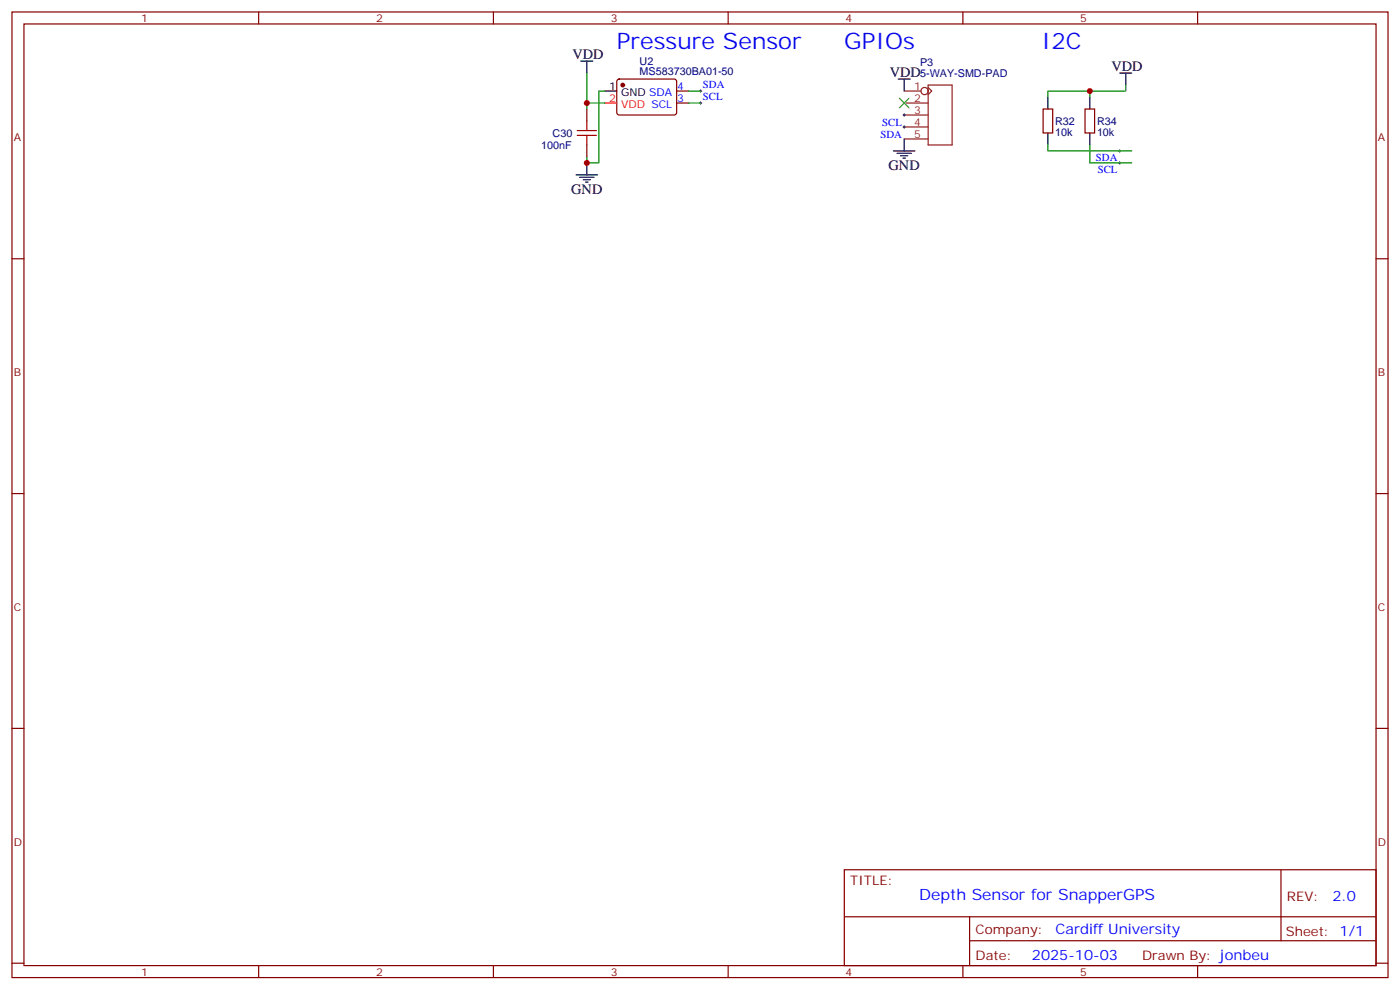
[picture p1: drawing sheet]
<svg xmlns="http://www.w3.org/2000/svg" width="412mm" height="292mm" viewBox="0 0 412 292" stroke-linecap="round" stroke-linejoin="round" font-family="sans-serif">
<g fill="none" stroke="#870000" stroke-width=".35">
<path d="M3.5 3.5h405.4v284.4h-405.4zM7.1 7.1h398.2v277.2h-398.2zM76.2 3.5v3.6M145.3 3.5v3.6M214.5 3.5v3.6M283.6 3.5v3.6M352.8 3.5v3.6M172.9 32.1v3.5M181.9 23.5l.5-.2h16.5l.4 .7v9.4l-.7 .5-16.5-.1-.4-.6v-9.2zM199.3 30.3h3.5M199.3 26.8h3.5M307.3 32.1h2.8v7.1h-2.8z"/>
<path d="M319.6 32.1h2.8v7.1h-2.8zM172.9 42.7v3.5M3.5 76.2h3.6M405.3 76.2h3.6M3.5 145.3h3.6M405.3 145.3h3.6M3.5 214.5h3.6M405.3 214.5h3.6M248.7 256.1h156.6v28.2h-156.6zM377.3 256.1v20.9M248.7 270h156.5M285.6 277h119.6"/>
<path d="M285.6 270v14.1M3.5 283.6h3.6M76.2 284.3v3.6M145.3 284.3v3.6M214.5 284.3v3.6M283.6 284.3v3.6M352.8 284.3v3.6M405.3 283.6h3.6"/>
</g>
<g fill="none" stroke="#000" stroke-width=".35">
<path d="M171.1 18h3.5M172.9 18v3.5M178.2 26.8h3.5M264.6 23.3h3.5M266.3 23.3v3.5M308.7 28.6v3.5M308.7 39.2v3.5M321 28.6v3.5M321 39.2v3.5M329.8 21.5h3.6M331.6 21.5v3.5M169.7 51.5h6.3"/>
<path d="M170.7 52.2h4.3M171.8 52.9h2.1M172.5 53.6h.7M172.9 48v3.5M263.2 44.4h6.3M264.2 45.2h4.3M265.3 45.9h2.1M266 46.6h.7M266.3 40.9v3.5"/>
</g>
<path d="M206 30.3h.7M206 26.8h.7M206.4 26.5v.7M206.4 30v.7M266 37.4h.7M266 33.9h.7M266.3 33.5v.7M266.3 37v.7M329.5 44.4h.7M329.5 48h.7M329.8 44.1v.7M329.8 47.6v.7" fill="none" stroke="#000" stroke-width=".29"/>
<path d="M172.9 30.3h5.3M172.9 21.5v10.6M178.2 26.8h-1.8v21.2h-3.5v-1.8M202.8 26.8h3.6M202.8 30.3h3.6M321 26.8v1.8M331.6 25v1.8h-22.9v1.8M308.7 42.7v1.7h24.7M321 42.7v5.3h12.4" fill="none" stroke="#008700" stroke-width=".35"/>
<path d="M170 39.9h5.7M170 38.5h5.7M172.9 35.6v2.9M172.9 39.9v2.8" fill="none" stroke="#a10000" stroke-width=".35"/>
<g fill="none" stroke="#8c2424" stroke-width=".35">
<path d="M266.3 26.8h5M266.3 30.3h7.1M266.3 33.9h7.1M266.3 37.4h7.1M273.4 25.8l1.1 1-1.1 1.1M273.4 25h7.1v17.7h-7.1zM266.3 40.9h7.1"/>
<circle cx="272.3" cy="26.8" r="1.06"/>
</g>
<circle cx="183.4" cy="25" r=".53" fill="#870000" stroke="#870000" stroke-width=".35"/>
<path d="M178.2 30.3h3.5" fill="none" stroke="#f00" stroke-width=".35"/>
<path d="M264.9 28.9l2.9 2.9M267.8 28.9l-2.9 2.9" fill="none" stroke="#3c3" stroke-width=".35"/>
<g fill="#c00">
<circle cx="321" cy="26.8" r=".88"/>
<circle cx="172.9" cy="48" r=".88"/>
<circle cx="172.9" cy="30.3" r=".88"/>
</g>
<g font-size="6.7" fill="#00f">
<text x="181.7" y="14.5">Pressure Sensor</text>
<text x="248.7" y="14.5">GPIOs</text>
<text x="306.9" y="14.5">I2C</text>
</g>
<text font-size="4.6" fill="#00f" x="270.8" y="265.1">Depth Sensor for SnapperGPS</text>
<g font-size="4.2">
<text x="168.6" y="17.3">VDD</text>
<text x="262.1" y="22.6">VDD</text>
<text x="327.4" y="20.8">VDD</text>
<text x="261.8" y="50.1">GND</text>
<text x="168.3" y="57.1">GND</text>
</g>
<g font-size="4.2" fill="#00f">
<text x="392.5" y="265.4">2.0</text>
<text x="310.9" y="274.9">Cardiff University</text>
<text x="304" y="282.7">2025-10-03</text>
</g>
<g font-size="3.9" fill="#800">
<text x="250.5" y="260.7">TITLE:</text>
<text x="379.1" y="265.4">REV:</text>
<text x="287.4" y="274.9">Company:</text>
<text x="378.7" y="275.5">Sheet: 1/1</text>
<text x="287.4" y="282.6">Date:</text>
<text x="336.4" y="282.7">Drawn By: jonbeu</text>
</g>
<g font-size="3.2" fill="#800">
<text x="41.6" y="6.5">1</text>
<text x="110.8" y="6.5">2</text>
<text x="179.9" y="6.5">3</text>
<text x="249.1" y="6.5">4</text>
<text x="318.2" y="6.5">5</text>
<text x="4.1" y="41.6">A</text>
<text x="405.9" y="41.6">A</text>
<text x="4.1" y="110.8">B</text>
<text x="405.9" y="110.8">B</text>
<text x="4.1" y="179.9">C</text>
<text x="405.9" y="179.9">C</text>
<text x="4.1" y="249.1">D</text>
<text x="405.9" y="249.1">D</text>
<text x="41.6" y="287.3">1</text>
<text x="110.8" y="287.3">2</text>
<text x="179.9" y="287.3">3</text>
<text x="249.1" y="287.3">4</text>
<text x="318.2" y="287.3">5</text>
</g>
<g font-size="3.2" fill="#000080">
<text x="188.4" y="22.2">MS583730BA01-50</text>
<text x="188.4" y="19.1">U2</text>
<text x="271" y="22.6">5-WAY-SMD-PAD</text>
<text x="271" y="19.4">P3</text>
<text x="162.8" y="40.3">C30</text>
<text x="310.8" y="40">10k</text>
<text x="310.8" y="36.8">R32</text>
<text x="323.1" y="40">10k</text>
<text x="323.1" y="36.8">R34</text>
<text x="159.4" y="43.9">100nF</text>
</g>
<g font-size="3.2">
<text x="179.5" y="26.5">1</text>
<text x="183" y="28.2">GND SDA</text>
</g>
<g font-size="3.2" fill="#f00">
<text x="179.5" y="30">2</text>
<text x="183" y="31.8">VDD SCL</text>
</g>
<g font-size="3.2" fill="#00f">
<text x="199.5" y="30">3</text>
<text x="199.5" y="26.5">4</text>
<text x="207.1" y="29.5">SCL</text>
<text x="207.1" y="25.9">SDA</text>
<text x="259.3" y="40.5">SDA</text>
<text x="259.9" y="37">SCL</text>
<text x="322.8" y="47.6">SDA</text>
<text x="323.4" y="51.1">SCL</text>
</g>
<g font-size="3.2" fill="#8d2323">
<text x="269.3" y="26.5">1</text>
<text x="269.3" y="30">2</text>
<text x="269.3" y="33.5">3</text>
<text x="269.3" y="37">4</text>
<text x="269.3" y="40.6">5</text>
</g>
</svg>
